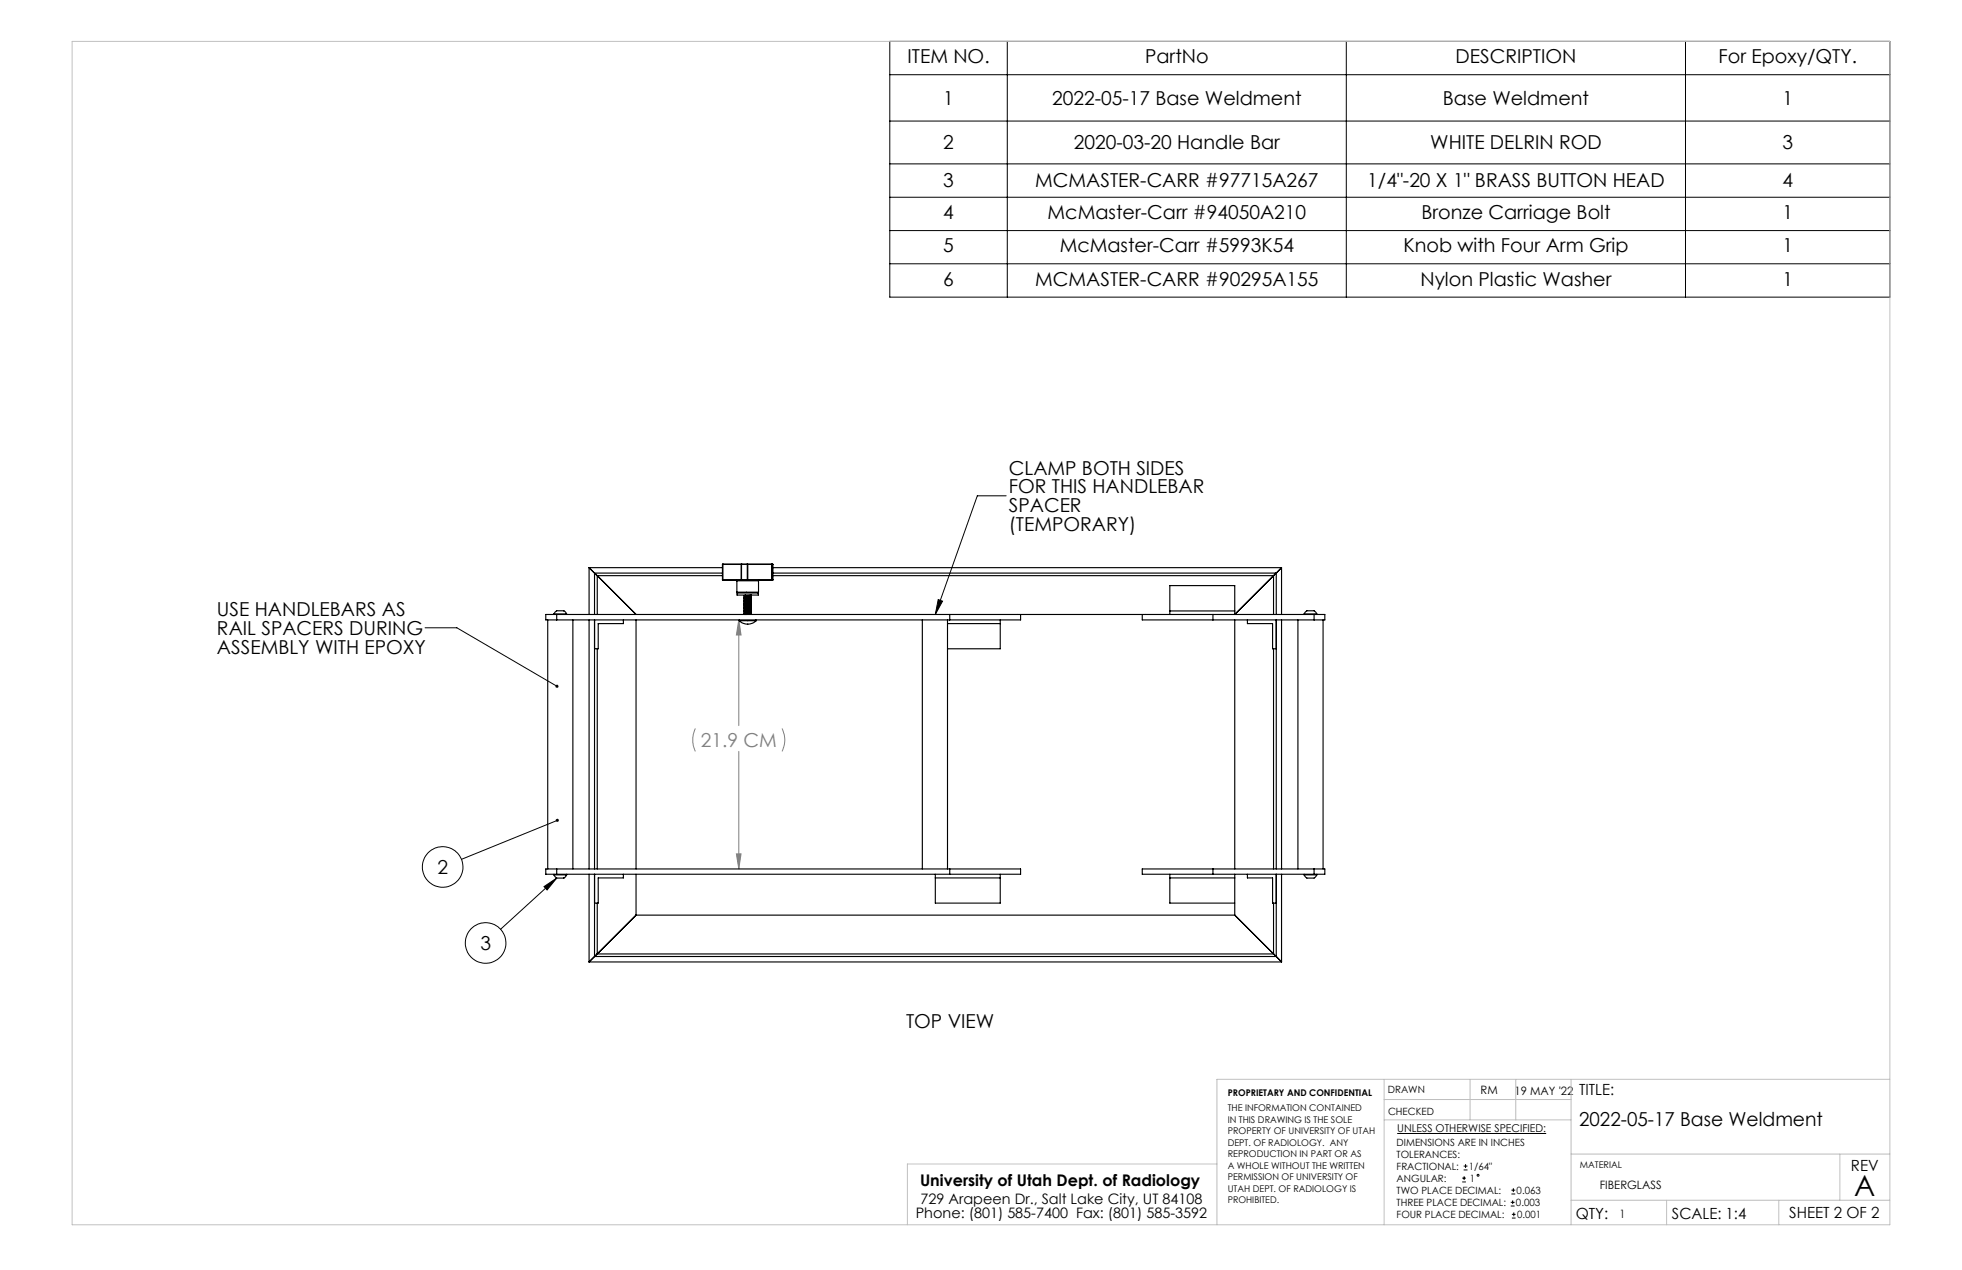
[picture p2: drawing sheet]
<svg xmlns="http://www.w3.org/2000/svg" width="432mm" height="279mm" viewBox="0 0 432 279" stroke-linecap="round" stroke-linejoin="round" font-family="sans-serif">
<g fill="none" stroke="#000" stroke-width=".22">
<path d="M195.8 9.1h220.1v56.3h-220.1zM195.8 16.4h220.1M221.7 9.1v56.3M296.3 9.1v56.3M370.9 9.1v56.3M195.8 26.6h220.1M195.8 36.1h220.1M195.8 43.4h220.1M195.8 50.7h220.1M195.8 58h220.1M221.4 109.1h-6.3l-9.3 26.1M93.6 138.1h6.9l22.1 12.9"/>
<path d="M206.5 131.9l.9 .4-1.6 2.9zM119.7 195.1l2.8-1.9-2.1 2.6zM122.5 193.2l-12.3 11.2M122.7 180.5l-21.1 8.6M307.5 249.4h32.8M321.8 259.2h.8M322.1 257.4h.9M322.1 256.5h.9M322.2 258.8v.8M322.5 256.1v.9M321.8 260h.8M332.5 265.3h.8"/>
<path d="M332.5 264.5h.8M332.6 262.7h.9M332.6 261.8h.9M332.7 268h.9M332.7 267.2h.9M332.9 264.1v.8M333.1 261.4v.9M333.2 266.7v.9"/>
<circle cx="97.4" cy="190.7" r="4.5"/>
<circle cx="106.9" cy="207.5" r="4.5"/>
<circle cx="325.3" cy="258.6" r=".2"/>
</g>
<path d="M162.6 136.4l.5 3.3h-1zM162.6 136.4v23.2M153 160.3a5.9 5.9 0 0 0 0 5M162.6 165.3v25.9M172.1 160.3a5.6 5.6 0 0 1 0 5M162.1 187.9h1l-.5 3.3z" fill="none" stroke="#808080" stroke-width=".22"/>
<g fill="none" stroke="#c0c0c0" stroke-width=".22">
<path d="M15.9 9.1h400v260.4h-400zM304.6 237.5v32M323.5 237.5v8.9M333.6 237.5v8.9M345.8 237.5v32M415.9 237.5h-148.1v32M267.8 256.1h-68.1v13.4M304.6 246.4h41.2M304.6 241.9h41.2M345.8 253.9h70.1M404.9 253.9v10.2M345.8 264.1h70.1"/>
<path d="M366.8 264.1v5.4M391.5 264.1v5.4"/>
</g>
<path d="M122.3 150.8l-.1 .1a.35 .35 0 0 0 .3 .4 .35 .35 0 0 0 .4-.1l-.3-.2 .3 .2v-.4a.31 .31 0 0 0-.3-.2 .31 .31 0 0 0-.3 .2zM206.5 131.9l.9 .4-1.6 2.9zM119.7 195.1l2.8-1.9-2.1 2.6zM122.3 180.3a.34 .34 0 0 0 .3 .5 .34 .34 0 0 0 .4-.5l-.3 .2 .3-.2-.3-.2z" fill="#000"/>
<path d="M162.6 136.4l.5 3.3h-1zM162.1 187.9h1l-.5 3.3z" fill="#808080"/>
<g fill="none" stroke="#000" stroke-width=".25">
<path d="M120.5 136.4v54.8M121.9 135.1l.1-.2a1.85 1.85 0 0 1 2.4-.3l.3 .5M121.9 135.1h2.8M121.9 135.1v.1M122.5 135.2h-2.4v1.2h2.4M122.5 135.2v1.2M122.5 135.2h166.7M124.7 135.1v.1M126.1 136.4v54.8M129.6 124.9v10.3M129.6 136.4v54.8M129.6 124.9l1.2 1.2"/>
<path d="M129.6 124.9h29.4M130.8 126.1l.6 .5M130.8 126.1v9.1M130.8 136.4v54.8M130.8 126.1h28.2M131.4 126.6l8.6 8.6M131.4 126.6v8.6M131.4 126.6h27.6M137.2 136.4v.8h-5.5v5.5h-.9M140 136.4v54.8M159 124.2h.1M159 127.6l.1 .1"/>
<path d="M159 127.6h.1M159 124.2v3.4M159.1 124.1v.1M159.1 124.1h4.1M159.1 127.6v.1M159.1 127.7h4.1M159.1 124.1l-.1 .1M159.1 124.2h4M159.1 127.6h4M159.1 124.2v3.4M162.1 127.7l.1 .1M162.2 130.3h4.7"/>
<path d="M162.2 127.8h4.7M162.2 127.8v2.5M162.2 130.3l.1 .2M162.2 130.5h4.7v.4h-4.7zM162.7 136.6a2.69 2.69 0 0 0 3.7 0M162.7 136.6h3.7M162.8 136.4l-.1 .2M163.1 127.6l.1 .1M163.1 127.6h.1M163.1 124.2h.1M163.1 124.2v3.4M163.2 127.6v.1"/>
<path d="M163.2 127.6h1.3M163.2 124.2h1.3M163.2 124.2v3.4M163.2 124.1l-.1 .1M163.2 127.7h1.3M163.2 124.1v.1M163.2 124.1h1.3M164.1 130.9l-.3 .2M164.5 124.1l.1 .1M164.5 124.1h5.4M164.5 127.7h5.4M164.5 127.6v.1"/>
<path d="M164.5 124.1v.1M164.5 127.6h.1M164.5 124.2h.1M164.5 124.2v3.4M164.6 124.2h5.2M164.6 127.6h5.2M164.6 127.6l-.1 .1M164.6 124.2v3.4M165.1 131.1l-1.3 .3M165.1 131.4l-1.3 .3M165.1 131.7l-1.3 .3M165.1 132l-1.3 .3"/>
<path d="M165.1 132.4l-1.3 .2M165.1 132.7l-1.3 .3M165.1 133l-1.3 .3M165.1 133.3l-1.3 .3M165.1 133.6l-1.3 .3M165.1 133.9l-1.3 .3M165.1 134.3l-1.3 .2M165.1 134.6l-1.3 .3M165.1 134.9l-1.3 .3M165.1 131.1l.2 .1M165.1 131.4l.2 .2M165.1 131.7l.2 .2"/>
<path d="M165.1 132l.2 .2M165.1 132.4l.2 .1M165.1 132.7l.2 .1M165.1 133l.2 .1M165.1 133.3l.2 .2M165.1 133.6l.2 .2M165.1 133.9l.2 .2M165.1 134.3l.2 .1M165.1 134.6l.2 .1M165.1 134.9l.2 .1M165.3 131.2l-1.5 .2 .2 .2 1.1-.2M165.3 131.6l-1.5 .1 .2 .2 1.1-.2"/>
<path d="M165.3 131.9l-1.5 .2 .2 .1 1.1-.2M165.3 132.2l-1.5 .1 .2 .2 1.1-.1M165.3 132.5l-1.5 .1 .2 .2 1.1-.1M165.3 132.8l-1.5 .2 .2 .1 1.1-.1M165.3 133.1l-1.5 .2 .2 .2 1.1-.2M165.3 133.5l-1.5 .2 .2 .1 1.1-.2M165.3 133.8l-1.5 .1 .2 .2 1.1-.2M165.3 134.1l-1.5 .1 .2 .2 1.1-.1M165.3 134.4l-1.5 .2 .2 .1 1.1-.1M165.3 134.7l-1.5 .2 .2 .1 1.1-.1M165.3 135l-1.5 .2M165.3 131l-1.5 .1 .2 .1 1.1-.1"/>
<path d="M165.3 131l-.2 .1M165.3 131.3l-.2 .1M165.3 131.6l-.2 .1M165.3 131.9l-.2 .1M165.3 132.2l-.2 .2M165.3 132.5l-.2 .2M165.3 132.9l-.2 .1M165.3 133.2l-.2 .1M165.3 133.5l-.2 .1M165.3 133.8l-.2 .1M165.3 134.1l-.2 .2M165.3 134.4l-.2 .2"/>
<path d="M165.3 134.8l-.2 .1M165.3 135.1l-.2 .1M165.3 131l-1.5 .1M165.3 131.3l-1.5 .1M165.3 131.6l-1.5 .2M165.3 131.9l-1.5 .2M165.3 132.2l-1.5 .2M165.3 132.5l-1.5 .2M165.3 132.9l-1.5 .1M165.3 133.2l-1.5 .1M165.3 133.5l-1.5 .2M165.3 133.8l-1.5 .2"/>
<path d="M165.3 134.1l-1.5 .2M165.3 134.4l-1.5 .2M165.3 134.8l-1.5 .1M165.3 135.1l-1.3 .1M165.3 131.2v.1M165.3 131.6h.1M165.3 131.9h.1M165.3 132.2h.1M165.3 132.5h.1M165.3 132.8v.1M165.3 133.1v.1M165.3 133.5h.1"/>
<path d="M165.3 133.8h.1M165.3 134.1h.1M165.3 134.4h.1M165.3 134.7v.1M165.3 135v.1M166.3 136.4l.1 .2M166.9 127.8v2.5M166.9 130.3l-.1 .2M167 127.7l-.1 .1M169.8 127.6l.1 .1M169.8 127.6h.1M169.8 124.2h.1"/>
<path d="M169.8 124.2v3.4M169.9 124.1l-.1 .1M169.9 124.1v.1M169.9 124.1l.2 .1M169.9 127.6v.1M169.9 127.6h.2M169.9 124.2h.2M169.9 124.2v3.4M170.1 127.6l-.2 .1M170.1 124.9h111.9M170.1 126.1h110.8M170.1 124.2v3.4"/>
<path d="M170.1 126.6h110.2M203 136.4v54.8M208.5 136.4v54.8M208.5 137.2h11.6M209 135.2v1.2M220.1 136.4v6.3h-11.6M224.6 135.2v1.2h-102.1M251.4 135.2v1.2h37.8M257.5 134.4h14.2M266.9 135.2v1.2M271.7 136.4v54.8M274.5 136.4v.8h5.6v5.5h.8"/>
<path d="M280.3 126.6l-8.6 8.6v-6.4h-14.2v6.4M280.3 126.6v8.6M280.9 126.1l-.6 .5M280.9 126.1v9.1M280.9 136.4v54.8M282 124.9l-1.1 1.2M282 124.9v10.3M282 136.4v54.8M285.6 136.4v54.8M287 135.1l.3-.4a1.01 1.01 0 0 1 1.2-.3 1.07 1.07 0 0 1 1.3 .7M287 135.1h2.8M287 135.1v.1"/>
<path d="M289.2 135.2h2.4v1.2h-2.4M289.2 135.2v1.2M289.8 135.1v.1M291.2 136.4v54.8M131.4 142.7v48.5M280.3 142.7v48.5M121.9 192.5l.1 .2a1.85 1.85 0 0 0 2.4 .3l.3-.5M121.9 192.5h2.8M121.9 192.3v.2M122.5 191.2h-2.4v1.1h2.4M122.5 191.2h102.1v1.1h-102.1M122.5 191.2v1.1"/>
<path d="M124.7 192.3v.2M129.6 192.3v19.3M130.8 192.3v18.1M131.4 198.7v11.2M137.2 192.3v.8h-5.5v5.6h-.9M140 192.3v9M205.8 192.3v6.4h14.3v-6.4M205.8 193.1h14.3M209 191.2v1.1M257.5 192.3v6.4h14.2M257.5 193.1h14.2M266.9 191.2v1.1"/>
<path d="M271.7 192.3v9M274.5 192.3v.8h5.6v5.6h.8M280.3 198.7v11.2M280.9 192.3v18.1M282 192.3v19.3M287 192.5l.3 .4a.95 .95 0 0 0 1.2 .3 1.07 1.07 0 0 0 1.3-.7M287 192.5h2.8M287 192.3v.2M289.2 191.2h2.4v1.1h-2.4M289.2 191.2h-37.8v1.1h37.8M289.2 191.2v1.1M289.8 192.3v.2"/>
<path d="M129.6 211.6h152.4M130.8 210.4l-1.2 1.2M130.8 210.4h150.1M131.4 209.9l-.6 .5M131.4 209.9h148.9M140 201.3l-8.6 8.6M140 201.3h131.7M271.7 201.3l8.6 8.6M280.3 209.9l.6 .5M280.9 210.4l1.1 1.2"/>
</g>
<text font-size="6.3" x="408.1" y="263.1">A</text>
<g font-size="4.2">
<text x="199.7" y="13.9">ITEM NO.</text>
<text x="252" y="13.9">PartNo</text>
<text x="320.4" y="13.9">DESCRIPTION</text>
<text x="378.2" y="13.9">For Epoxy/QTY.</text>
<text x="207.6" y="23.1">1</text>
<text x="231.5" y="23.1">2022-05-17 Base Weldment</text>
<text x="317.5" y="23.1">Base Weldment</text>
<text x="392.3" y="23.1">1</text>
<text x="207.6" y="32.9">2</text>
<text x="236.3" y="32.9">2020-03-20 Handle Bar</text>
<text x="314.8" y="32.9">WHITE DELRIN ROD</text>
<text x="392.3" y="32.9">3</text>
<text x="207.6" y="41.2">3</text>
<text x="227.9" y="41.2">MCMASTER-CARR #97715A267</text>
<text x="300.9" y="41.2">1/4&quot;-20 X 1&quot; BRASS BUTTON HEAD</text>
<text x="392.3" y="41.2">4</text>
<text x="207.6" y="48.2">4</text>
<text x="230.6" y="48.2">McMaster-Carr #94050A210</text>
<text x="312.8" y="48.2">Bronze Carriage Bolt</text>
<text x="392.3" y="48.2">1</text>
<text x="207.6" y="55.5">5</text>
<text x="233.2" y="55.5">McMaster-Carr #5993K54</text>
<text x="308.9" y="55.5">Knob with Four Arm Grip</text>
<text x="392.3" y="55.5">1</text>
<text x="207.6" y="62.8">6</text>
<text x="227.9" y="62.8">MCMASTER-CARR #90295A155</text>
<text x="312.6" y="62.8">Nylon Plastic Washer</text>
<text x="392.3" y="62.8">1</text>
<text x="222" y="104.4">CLAMP BOTH SIDES</text>
<text x="222" y="108.6">FOR THIS HANDLEBAR</text>
<text x="222" y="112.7">SPACER</text>
<text x="222" y="116.9">(TEMPORARY)</text>
<text x="47.8" y="135.5">USE HANDLEBARS AS</text>
<text x="47.8" y="139.7">RAIL SPACERS DURING</text>
<text x="47.8" y="143.9">ASSEMBLY WITH EPOXY</text>
<text x="96.3" y="192.3">2</text>
<text x="105.7" y="209">3</text>
<text x="199.4" y="226.2">TOP VIEW</text>
<text x="347.5" y="247.7">2022-05-17 Base Weldment</text>
</g>
<text font-size="4.2" fill="#808080" x="154.2" y="164.4">21.9 CM</text>
<text font-size="3.5" x="202.5" y="260.9">University of Utah Dept. of Radiology</text>
<g font-size="3.4">
<text x="347.5" y="240.9">TITLE:</text>
<text x="407.4" y="257.6">REV</text>
<text x="346.8" y="268.1">QTY:</text>
<text x="368" y="268.1">SCALE: 1:4</text>
<text x="393.8" y="267.9">SHEET 2 OF 2</text>
</g>
<g font-size="3.2">
<text x="201.5" y="268">Phone: (801) 585-7400 Fax: (801) 585-3592</text>
<text x="202.6" y="264.8">729 Arapeen Dr., Salt Lake City, UT 84108</text>
</g>
<g font-size="2.5">
<text x="325.8" y="240.8">RM</text>
<text x="333.3" y="240.9">19 MAY '22</text>
<text x="352.1" y="261.7">FIBERGLASS</text>
<text x="356.5" y="268">1</text>
</g>
<text font-size="2.4" x="307.5" y="249.1">UNLESS OTHERWISE SPECIFIED:</text>
<g font-size="2.2">
<text x="305.4" y="240.4">DRAWN</text>
<text x="305.5" y="245.3">CHECKED</text>
<text x="307.4" y="252.1">DIMENSIONS ARE IN INCHES</text>
<text x="307.4" y="254.7">TOLERANCES:</text>
<text x="307.4" y="257.4">FRACTIONAL:</text>
<text x="323.3" y="257.4">1/64&quot;</text>
<text x="307.4" y="262.7">TWO PLACE DECIMAL:</text>
<text x="307.4" y="260">ANGULAR:</text>
<text x="323.5" y="260">1</text>
<text x="333.8" y="262.7">0.063</text>
<text x="307.4" y="265.3">THREE PLACE DECIMAL:</text>
<text x="307.4" y="268">FOUR PLACE DECIMAL:</text>
<text x="333.6" y="265.3">0.003</text>
<text x="333.9" y="268">0.001</text>
</g>
<g font-size="2">
<text x="270.2" y="244.5">THE INFORMATION CONTAINED</text>
<text x="270.2" y="241.1">PROPRIETARY AND CONFIDENTIAL</text>
<text x="270.2" y="247">IN THIS DRAWING IS THE SOLE</text>
<text x="270.2" y="249.5">PROPERTY OF UNIVERSITY OF UTAH</text>
<text x="270.2" y="252.1">DEPT. OF RADIOLOGY. ANY</text>
<text x="270.2" y="254.6">REPRODUCTION IN PART OR AS</text>
<text x="270.2" y="257.1">A WHOLE WITHOUT THE WRITTEN</text>
<text x="347.7" y="257.1">MATERIAL</text>
<text x="270.2" y="259.6">PERMISSION OF UNIVERSITY OF</text>
<text x="270.2" y="262.1">UTAH DEPT. OF RADIOLOGY IS</text>
<text x="270.2" y="264.7">PROHIBITED.</text>
</g>
</svg>
